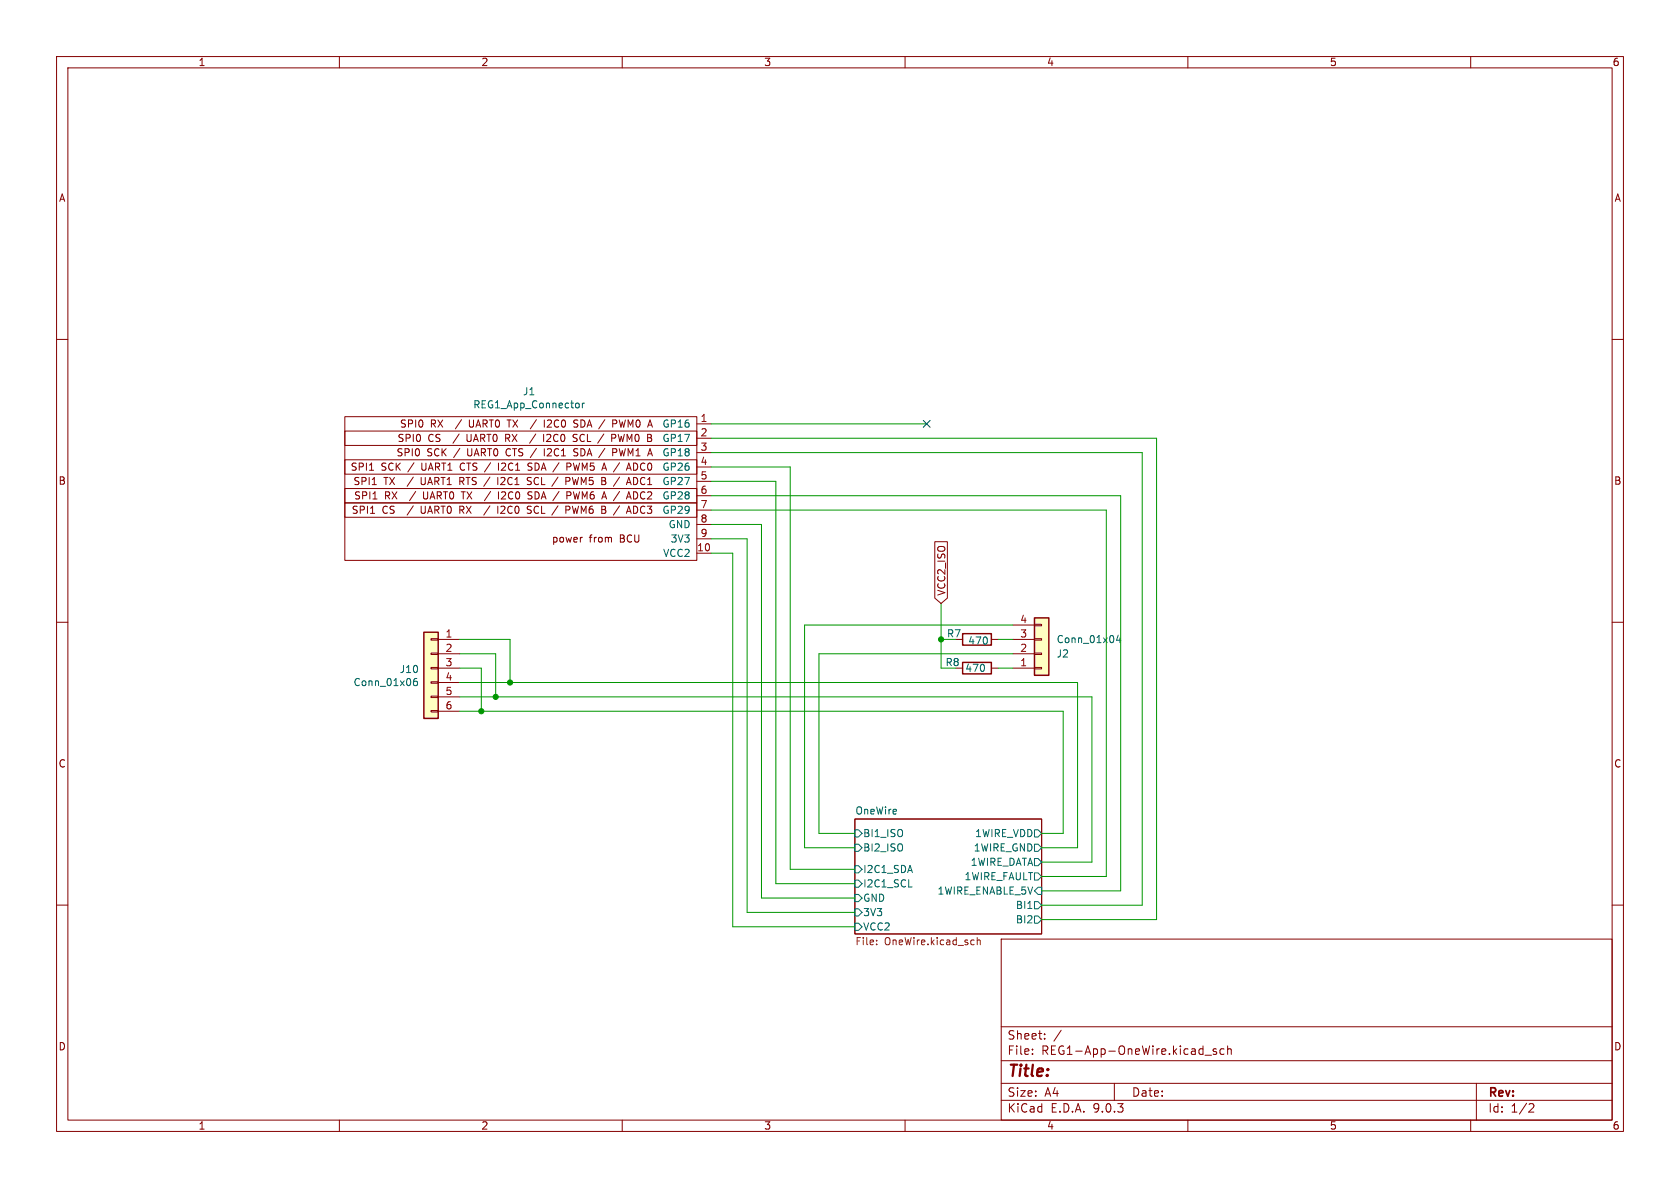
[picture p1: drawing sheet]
<svg xmlns="http://www.w3.org/2000/svg" width="297mm" height="210mm" viewBox="0 0 297 210" stroke-linecap="round" stroke-linejoin="round" font-family="sans-serif">
<g fill="none" stroke="#840000" stroke-width=".18">
<path d="M10 10h277v190h-277zM12 12h273v186h-273zM60 10v2M110 10v2M160 10v2M210 10v2M260 10v2M10 60h2M61 73.7h62.2v25.4h-62.2zM61 76.2h62.2v2.5h-62.2zM89.4 77.4h.5M89.6 74.2h.8"/>
<path d="M89.9 76.8h-.5v1.2M94.7 76.7l-1.1 1.7M94.8 74.2l-1.1 1.6M96.1 76.8v1.2M96.2 74.2v1.3M96.2 79.3v1.3M97.1 76.8l-.4 .1M97.3 74.2l-.5 .2M97.3 77.3l-.7 .7h.8M97.4 74.8l-.7 .7h.8M101.5 76.8h.5M101.5 77.4l.4 .1 .1 .3-.2 .2h-.3"/>
<path d="M101.7 74.2l.5 .1M101.7 74.8l.3 .2 .2 .3-.3 .2h-.3M102.2 79.4l-.5-.1-.3 .3 .1 .3 .5 .1M108.1 76.8h.5l.3 .2-.2 .4h-.6M108.3 74.2h.5l.2 .3-.1 .3-.6 .1M108.3 79.3h.5l.2 .3-.1 .3-.6 .1M109.3 76.8l.3 1.2M109.5 74.2l.3 1.3M114.9 79.3l.4 1.3M123.2 74.9h2.5M123.2 77.5h2.5M285 60h2"/>
<path d="M61 86.4h62.2v2.5h-62.2zM61 81.3h62.2v2.5h-62.2zM61 88.9h62.2v2.5h-62.2zM65.3 83.1h.8M65.5 90.7h.7M65.8 85.7h.7M65.9 88.2h.8M81.3 85.1h.5M81.3 90.1h.5M81.5 86.9h.8M81.8 84.4h-.5v1.3M81.8 89.5h-.5v1.2"/>
<path d="M86.6 89.4l-1.1 1.7M86.7 86.9l-1.1 1.6M88 84.4v1.3M88 89.5v1.2M88.1 81.9v1.2M88.1 86.9v1.3M88.6 84.5h-.1M89 89.5l-.5 .1M89.2 86.9l-.5 .2M89.2 84.9l-.7 .8h.8M89.2 90l-.7 .7h.8M89.3 87.5l-.7 .7h.8"/>
<path d="M93.3 83.1h.6M93.4 90.1l.4 .1 .1 .3-.2 .2h-.3M93.4 89.5h.5M93.6 87.5l.3 .2 .2 .3-.3 .2h-.3M93.6 86.9l.5 .1M93.9 84.5l-.5-.1-.1 .1v.4l.5 .2 .1 .3-.2 .3-.5-.1M94.1 81.9h-.5l-.3 .2 .1 .3 .5 .2M100 89.5h.5l.3 .2-.2 .4h-.6M100 84.4h.5l.3 .2-.2 .4-.6 .1M100.2 81.9h.5l.2 .2-.1 .4h-.6M100.2 86.9h.5l.2 .3-.1 .3-.6 .1M101.2 84.4l.3 1.3"/>
<path d="M101.2 89.5l.3 1.2M101.4 86.9l.3 1.3M101.4 80.5h.6M102.8 95h.2M112 86.9a.64 .64 0 0 1 .7 .7 .64 .64 0 0 1-.7 .6zM112 89.5a.64 .64 0 0 1 .7 .6 .64 .64 0 0 1-.7 .6zM112.5 81.9h-.5v1.2h.5M112.6 84.6l-.6-.2v1.3l.6-.2M123.2 80h2.5M123.2 85.1h2.5M123.2 90.2h2.5M123.2 82.6h2.5"/>
<path d="M123.2 87.6h2.5M123.2 92.7h2.5M123.2 95.3h2.5M123.2 97.8h2.5M10 110h2M168.9 113h1.3M168.9 118.1h1.3M175.3 113h1.2M175.3 118.1h1.2M285 110h2M151.1 144.8h33v20.3h-33zM10 160h2"/>
<path d="M177 166h108v32h-108zM285 160h2M60 198v2M110 198v2M160 198v2M177 194.5h108M177 191.5h108M177 187.5h108M177 181.5h108M182.5 186.3v.1M182.5 185.5v.1M184.7 183.6v.1"/>
<path d="M184.7 182.8v.1M187.6 182.1l-1.3 2M197 191.5v3M210 198v2M213 186.5h1.2M215 185.5l-.3-.1-.2 .2v.2l.5 .2v.3h-.5M216.4 185.5l-.4-.1-.3 .3v.4l.1 .2h.6M217 185.5l.2-.1 .4 .1 .1 .9M217 184.9v1.5M260 198v2M261 191.5v6.5M270.5 195.1l.5 .1 .2 .3-1 1.1h1"/>
</g>
<g fill="none" stroke="#006464" stroke-width=".18">
<path d="M102.2 71.3l.2 .2v.4l-.2 .2M103 71.3v.8M103.3 71.3l-.3 .2M151.1 158.1h.7l.6 .7-.6 .6h-.7zM151.1 155.6h.7l.6 .6-.6 .6h-.7zM151.1 153h.7l.6 .7-.6 .6h-.7zM151.1 149.2h.7l.6 .7-.6 .6h-.7zM151.1 146.7h.7l.6 .6-.6 .7h-.7zM160.6 156.8h.6M182.9 151.8h.6l.6 .6-.6 .6h-.6zM182.9 154.3h.6l.6 .6-.6 .7h-.6zM182.9 149.2h.6l.6 .7-.6 .6h-.6z"/>
<path d="M182.9 146.7h.6l.6 .6-.6 .7h-.6zM182.9 159.4h.6l.6 .6-.6 .7h-.6zM183.5 156.8h.6v1.3h-.6l-.6-.6zM151.1 160.7h.7l.6 .6-.6 .6h-.7zM151.1 163.2h.7l.6 .6-.6 .7h-.7zM181.7 160.6h.7M182.9 161.9h.6l.6 .7-.6 .6h-.6z"/>
</g>
<path d="M155 166.9v.1M155 166.2v.1M172.1 166.2h.1M172.2 166.9l-.1 .1M172.8 165.7v1.3M172.8 166.3l.1-.1h.3l.1 .8" fill="none" stroke="#725600" stroke-width=".18"/>
<path d="M170.2 112h5.1v2h-5.1zM170.2 117.1h5.1v2h-5.1z" fill="none" stroke="#840000" stroke-width=".25"/>
<path d="M74.9 111.8h2.6v15.2h-2.6z" fill="#ffffc2"/>
<path d="M74.9 111.8h2.6v15.2h-2.6z" fill="none" stroke="#840000" stroke-width=".25"/>
<path d="M76.2 112.9h1.3v.3h-1.3zM76.2 115.4h1.3v.3h-1.3zM76.2 118h1.3v.2h-1.3zM77.5 113h3.8M77.5 115.6h3.8M77.5 118.1h3.8M76.2 120.5h1.3v.3h-1.3zM76.2 123.1h1.3v.2h-1.3zM76.2 125.6h1.3v.3h-1.3zM77.5 120.7h3.8M77.5 123.2h3.8M77.5 125.7h3.8" fill="none" stroke="#840000" stroke-width=".18"/>
<path d="M73.7 119.9l-.4 .1a.86 .86 0 0 0 0 1.2l.5-.1v-.4l-.2-.3h-.3l-.2 .3" fill="none" stroke="#006464" stroke-width=".18"/>
<path d="M182.9 109.2h2.5v10.2h-2.5z" fill="#ffffc2"/>
<path d="M182.9 109.2h2.5v10.2h-2.5z" fill="none" stroke="#840000" stroke-width=".25"/>
<path d="M165.3 95.8h2.2v9.9l-1.1 1-1.1-1zM179.1 118.1h3.8M179.1 115.6h3.8M179.1 113h3.8M179.1 110.5h3.8M182.9 118h1.2v.2h-1.2zM182.9 115.4h1.2v.3h-1.2zM182.9 112.9h1.2v.3h-1.2zM182.9 110.4h1.2v.2h-1.2z" fill="none" stroke="#840000" stroke-width=".18"/>
<path d="M197.7 112.3l-.3 .9h.8M198 112.8v.8" fill="none" stroke="#006464" stroke-width=".18"/>
<g fill="none" stroke="#009600" stroke-width=".18">
<path d="M125.7 77.5h78.8v85.1h-20.4M125.7 74.9h38.1M125.7 80h76.2v80h-17.8M125.7 90.2h69.9v64.7h-11.5M125.7 87.6h72.4v69.9h-14M125.7 85.1h11.5v71.1h13.9M125.7 82.6h14v71.1h11.4M125.7 92.7h8.9v66.1h16.5M125.7 97.8h3.8v66h21.6M125.7 95.3h6.4v66h19M81.3 118.1h3.8v7.6M81.3 115.6h6.3v7.6"/>
<path d="M81.3 113h8.9v7.7M166.4 106.7v11.4h2.5M166.4 113h2.5M176.5 118.1h2.6M176.5 113h2.6M179.1 110.5h-36.9v39.4h8.9M179.1 115.6h-34.3v31.7h6.3M81.3 120.7h109.2v29.2h-6.4M81.3 123.2h111.7v29.2h-8.9M81.3 125.7h106.7v21.6h-3.9"/>
</g>
<path d="M163.2 74.3l1.2 1.2M164.4 74.3l-1.2 1.2" fill="none" stroke="#000084" stroke-width=".18"/>
<g fill="#009600" stroke="#009600" stroke-width=".18">
<circle cx="166.4" cy="113" r=".46"/>
<circle cx="90.2" cy="120.7" r=".46"/>
<circle cx="85.1" cy="125.7" r=".46"/>
<circle cx="87.6" cy="123.2" r=".46"/>
</g>
<text font-size="2.8" fill="#840000" x="178" y="190.9">Title:</text>
<g font-size="2.1" fill="#840000">
<text x="178" y="184">Sheet:</text>
<text x="178" y="186.7">File:</text>
<text x="184.1" y="186.7">REG1-App-OneWire.kicad_sch</text>
<text x="178" y="196.9">KiCad</text>
<text x="178" y="194.1">Size:</text>
<text x="184.7" y="194.1">A4</text>
<text x="185.7" y="196.9">E.D.A.</text>
<text x="193.3" y="196.9">9.0.3</text>
<text x="200" y="194.1">Date:</text>
<text x="263" y="194.3">Rev:</text>
<text x="263" y="196.9">Id:</text>
<text x="267.1" y="196.9">1/2</text>
</g>
<g font-size="1.8" fill="#840000">
<text x="35" y="11.9">1</text>
<text x="85" y="11.9">2</text>
<text x="135" y="11.9">3</text>
<text x="185" y="11.9">4</text>
<text x="235" y="11.9">5</text>
<text x="285" y="11.9">6</text>
<text x="10.3" y="35.9">A</text>
<text x="285.3" y="35.9">A</text>
<text x="70.6" y="75.8">SPI0</text>
<text x="76.1" y="75.8">RX</text>
<text x="80.9" y="75.8">/</text>
<text x="83.4" y="75.8">UART0</text>
<text x="90.4" y="75.8">TX</text>
<text x="97.4" y="75.8">I2C0</text>
<text x="102.9" y="75.8">SDA /</text>
<text x="110.2" y="75.8">PWM0</text>
<text x="61.9" y="83.4">SPI1</text>
<text x="67.4" y="83.4">SCK</text>
<text x="70" y="80.9">SPI0</text>
<text x="70.2" y="78.3">SPI0</text>
<text x="72.3" y="83.4">/</text>
<text x="74.8" y="83.4">UART1</text>
<text x="75.5" y="80.9">SCK</text>
<text x="75.6" y="78.3">CS</text>
<text x="80.4" y="80.9">/</text>
<text x="80.5" y="78.3">/</text>
<text x="81.8" y="83.4">CTS /</text>
<text x="82.9" y="80.9">UART0</text>
<text x="83" y="78.3">UART0</text>
<text x="88.9" y="83.4">I2C1</text>
<text x="89.9" y="80.9">CTS /</text>
<text x="90" y="78.3">RX</text>
<text x="94.4" y="83.4">SDA /</text>
<text x="97" y="80.9">I2C1</text>
<text x="97.3" y="78.3">I2C0</text>
<text x="101.6" y="83.4">PWM5</text>
<text x="102.5" y="80.9">SDA /</text>
<text x="102.8" y="78.3">SCL /</text>
<text x="108.2" y="83.4">A /</text>
<text x="109.7" y="80.9">PWM1</text>
<text x="110" y="78.3">PWM0</text>
<text x="10.3" y="85.9">B</text>
<text x="62.4" y="86">SPI1</text>
<text x="62.5" y="88.5">SPI1</text>
<text x="67.8" y="86">TX</text>
<text x="68" y="88.5">RX</text>
<text x="72.4" y="86">/</text>
<text x="72.8" y="88.5">/</text>
<text x="74.9" y="86">UART1</text>
<text x="75.3" y="88.5">UART0</text>
<text x="81.9" y="86">RTS /</text>
<text x="82.3" y="88.5">TX</text>
<text x="89" y="86">I2C1</text>
<text x="89.3" y="88.5">I2C0</text>
<text x="94.5" y="86">SCL /</text>
<text x="94.8" y="88.5">SDA /</text>
<text x="101.7" y="86">PWM5</text>
<text x="102" y="88.5">PWM6</text>
<text x="108.2" y="86">B</text>
<text x="108.6" y="88.5">A /</text>
<text x="110.7" y="86">/</text>
<text x="113.4" y="88.5">ADC2</text>
<text x="285.3" y="85.9">B</text>
<text x="62.1" y="91">SPI1</text>
<text x="67.5" y="91">CS</text>
<text x="72.4" y="91">/</text>
<text x="74.9" y="91">UART0</text>
<text x="81.9" y="91">RX</text>
<text x="89.2" y="91">I2C0</text>
<text x="94.7" y="91">SCL /</text>
<text x="101.9" y="91">PWM6</text>
<text x="108.4" y="91">B</text>
<text x="110.9" y="91">/</text>
<text x="113.4" y="91">ADC3</text>
<text x="97.5" y="96.1">power</text>
<text x="104.2" y="96.1">from</text>
<text x="109.7" y="96.1">BCU</text>
<text x="167.3" y="105.4" transform="rotate(-90 167.3 105.4)">VCC2_ISO</text>
<text x="10.3" y="135.9">C</text>
<text x="285.3" y="135.9">C</text>
<text x="10.3" y="185.9">D</text>
<text x="285.3" y="185.9">D</text>
<text x="35" y="199.9">1</text>
<text x="85" y="199.9">2</text>
<text x="135" y="199.9">3</text>
<text x="185" y="199.9">4</text>
<text x="235" y="199.9">5</text>
<text x="285" y="199.9">6</text>
</g>
<g font-size="1.8" fill="#006464">
<text x="92.4" y="70.1">J1</text>
<text x="83.6" y="72.4">REG1_App_Connector</text>
<text x="116.7" y="75.8">A</text>
<text x="117" y="75.8">GP16</text>
<text x="113" y="83.4">ADC0GP26</text>
<text x="116.3" y="80.9">AGP18</text>
<text x="116.5" y="78.3">BGP17</text>
<text x="113.2" y="86">ADC1</text>
<text x="117" y="86">GP27</text>
<text x="117" y="88.5">GP28</text>
<text x="117" y="91">GP29</text>
<text x="118.1" y="93.6">GND</text>
<text x="117.1" y="98.7">VCC2</text>
<text x="118.5" y="96.1">3V3</text>
<text x="167.3" y="112.9">R7</text>
<text x="186.7" y="113.9">Conn_01x04</text>
<text x="70.6" y="119.2">J10</text>
<text x="167.1" y="118">R8</text>
<text x="170.6" y="119">470</text>
<text x="171.1" y="114.1">470</text>
<text x="186.7" y="116.4">J2</text>
<text x="62.4" y="121.5">Conn_01x06</text>
<text x="151.1" y="144.1">OneWire</text>
<text x="152.5" y="148.2">BI1_ISO</text>
<text x="172.3" y="148.2">1WIRE_VDD</text>
<text x="152.5" y="154.5">I2C1_SDA</text>
<text x="152.5" y="150.7">BI2_ISO</text>
<text x="170.4" y="155.8">1WIRE_FAULT</text>
<text x="171.5" y="153.3">1WIRE_DATA</text>
<text x="172.1" y="150.7">1WIRE_GND</text>
<text x="152.5" y="159.6">GND</text>
<text x="152.5" y="157.1">I2C1_SCL</text>
<text x="165.6" y="158.3">1WIRE_ENABLE_5V</text>
<text x="179.5" y="160.9">BI1</text>
<text x="152.5" y="162.2">3V3</text>
<text x="152.5" y="164.7">VCC2</text>
<text x="179.5" y="163.4">BI2</text>
</g>
<g font-size="1.8" fill="#a90000">
<text x="123.8" y="74.7">1</text>
<text x="123.8" y="77.2">2</text>
<text x="123.8" y="79.8">3</text>
<text x="123.8" y="82.3">4</text>
<text x="123.8" y="84.8">5</text>
<text x="123.8" y="87.4">6</text>
<text x="123.8" y="89.9">7</text>
<text x="123.8" y="92.5">8</text>
<text x="123.8" y="95">9</text>
<text x="123.1" y="97.5">10</text>
<text x="78.7" y="112.8">1</text>
<text x="180.3" y="112.8">3</text>
<text x="180.3" y="110.2">4</text>
<text x="78.7" y="115.3">2</text>
<text x="78.7" y="117.9">3</text>
<text x="180.3" y="117.9">1</text>
<text x="180.3" y="115.3">2</text>
<text x="78.7" y="120.4">4</text>
<text x="78.7" y="122.9">5</text>
<text x="78.7" y="125.5">6</text>
</g>
<g font-size="1.8" fill="#725600">
<text x="151.1" y="167.4">File:</text>
<text x="156.4" y="167.4">OneWire.kicad_sch</text>
</g>
</svg>
